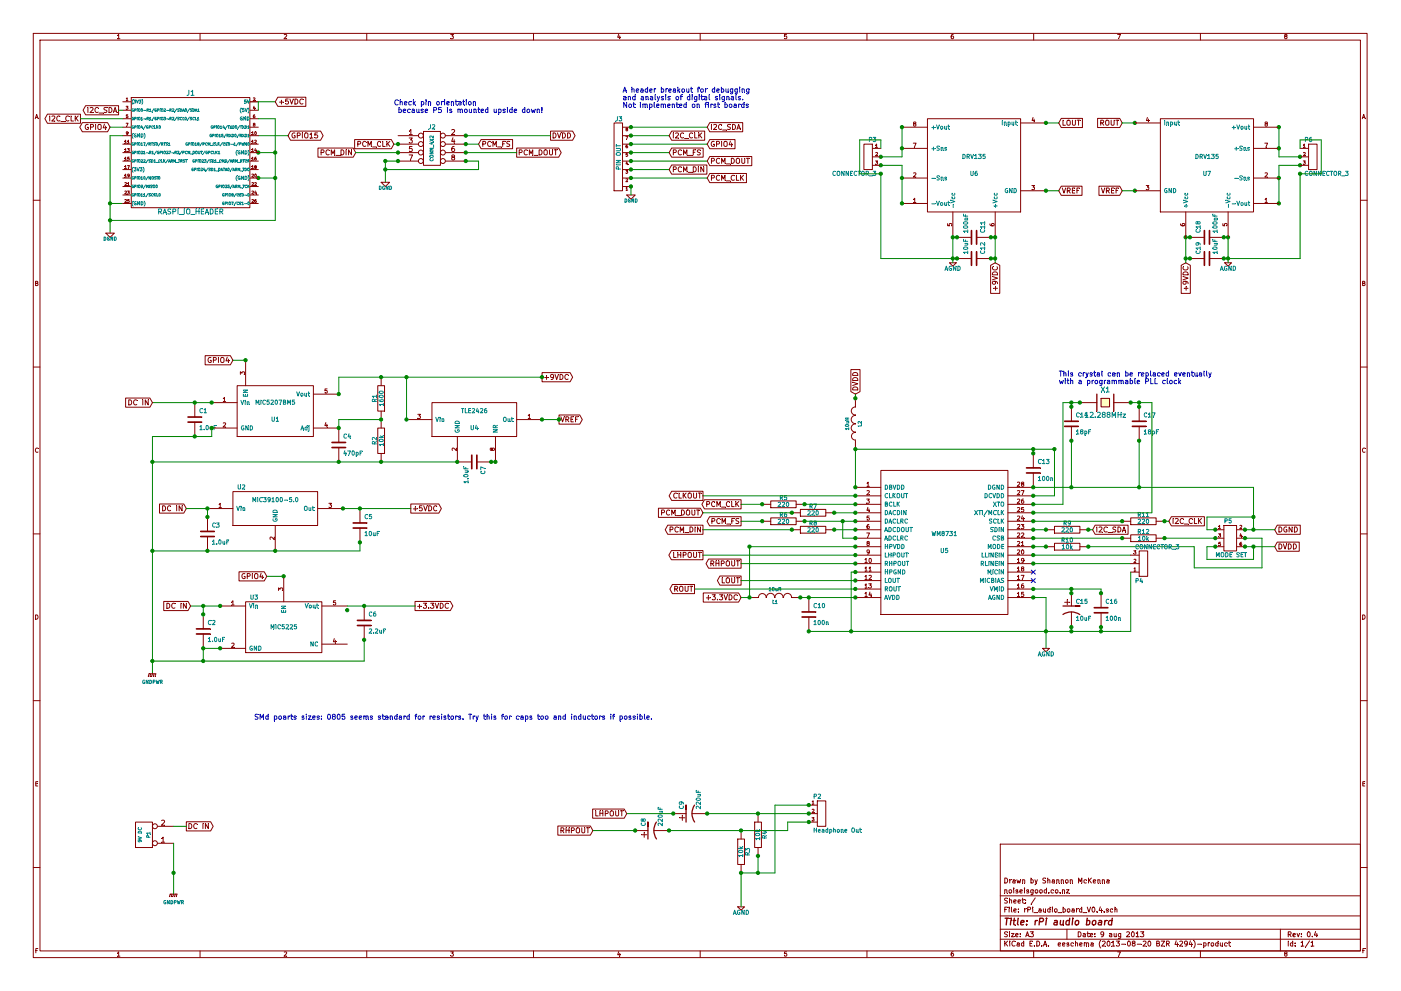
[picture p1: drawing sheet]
EESchema Schematic File Version 2
LIBS:rPi_audio_board_4-cache
EELAYER 24 0
EELAYER END
$Descr A3 16535 11693
encoding utf-8
Sheet 1 1
Title "rPi audio board "
Date "9 aug 2013"
Rev "0.4"
Comp "noiseisgood.co.nz"
Comment1 "Drawn by Shannon McKenna"
Comment2 ""
Comment3 ""
Comment4 ""
$EndDescr
$Comp
L C C17
U 1 1
P 13450 5000
F 0 "C17" H 13500 5100 50  0000 L CNN
F 1 "18pF" H 13500 4900 50  0000 L CNN
F 2 "" H 13450 5000 60  0001 C CNN
F 3 "" H 13450 5000 60  0001 C CNN
	1    13450 5000
	1    0    0    -1  
$EndComp
$Comp
L C C14
U 1 1
P 12650 5000
F 0 "C14" H 12700 5100 50  0000 L CNN
F 1 "18pF" H 12700 4900 50  0000 L CNN
F 2 "" H 12650 5000 60  0001 C CNN
F 3 "" H 12650 5000 60  0001 C CNN
	1    12650 5000
	1    0    0    -1  
$EndComp
$Comp
L CRYSTAL X1
U 1 1
P 13050 4750
F 0 "X1" H 13050 4900 60  0000 C CNN
F 1 "12.288MHz" H 13050 4600 60  0000 C CNN
F 2 "" H 13050 4750 60  0001 C CNN
F 3 "" H 13050 4750 60  0001 C CNN
	1    13050 4750
	1    0    0    -1  
$EndComp
$Comp
L R R7
U 1 1
P 9600 6050
F 0 "R7" V 9680 6050 50  0000 C CNN
F 1 "220" V 9600 6050 50  0000 C CNN
F 2 "" H 9600 6050 60  0001 C CNN
F 3 "" H 9600 6050 60  0001 C CNN
	1    9600 6050
	0    -1   -1   0   
$EndComp
$Comp
L R R5
U 1 1
P 9250 5950
F 0 "R5" V 9330 5950 50  0000 C CNN
F 1 "220" V 9250 5950 50  0000 C CNN
F 2 "" H 9250 5950 60  0001 C CNN
F 3 "" H 9250 5950 60  0001 C CNN
	1    9250 5950
	0    -1   -1   0   
$EndComp
$Comp
L R R8
U 1 1
P 9600 6250
F 0 "R8" V 9680 6250 50  0000 C CNN
F 1 "220" V 9600 6250 50  0000 C CNN
F 2 "" H 9600 6250 60  0001 C CNN
F 3 "" H 9600 6250 60  0001 C CNN
	1    9600 6250
	0    -1   -1   0   
$EndComp
$Comp
L R R6
U 1 1
P 9250 6150
F 0 "R6" V 9330 6150 50  0000 C CNN
F 1 "220" V 9250 6150 50  0000 C CNN
F 2 "" H 9250 6150 60  0001 C CNN
F 3 "" H 9250 6150 60  0001 C CNN
	1    9250 6150
	0    -1   -1   0   
$EndComp
$Comp
L R R9
U 1 1
P 12600 6250
F 0 "R9" V 12680 6250 50  0000 C CNN
F 1 "220" V 12600 6250 50  0000 C CNN
F 2 "" H 12600 6250 60  0001 C CNN
F 3 "" H 12600 6250 60  0001 C CNN
	1    12600 6250
	0    -1   -1   0   
$EndComp
$Comp
L R R11
U 1 1
P 13500 6150
F 0 "R11" V 13580 6150 50  0000 C CNN
F 1 "220" V 13500 6150 50  0000 C CNN
F 2 "" H 13500 6150 60  0001 C CNN
F 3 "" H 13500 6150 60  0001 C CNN
	1    13500 6150
	0    -1   -1   0   
$EndComp
Text GLabel 11750 3100 3    60   Input ~ 0
+9VDC
$Comp
L DRV135 U6
U 1 1
P 11500 1950
F 0 "U6" H 11500 1850 50  0000 C CNN
F 1 "DRV135" H 11500 2050 50  0000 C CNN
F 2 "MODULE" H 11500 1950 50  0001 C CNN
F 3 "DOCUMENTATION" H 11500 1950 50  0001 C CNN
	1    11500 1950
	-1   0    0    -1  
$EndComp
Text GLabel 7000 9800 0    60   Input ~ 0
RHPOUT
Text GLabel 7400 9600 0    60   Input ~ 0
LHPOUT
$Comp
L CP1 C8
U 1 1
P 7700 9800
F 0 "C8" H 7750 9900 50  0000 L CNN
F 1 "220uF" H 7750 9700 50  0000 L CNN
F 2 "" H 7700 9800 60  0001 C CNN
F 3 "" H 7700 9800 60  0001 C CNN
	1    7700 9800
	0    -1   -1   0   
$EndComp
$Comp
L CP1 C9
U 1 1
P 8150 9600
F 0 "C9" H 8200 9700 50  0000 L CNN
F 1 "220uF" H 8200 9500 50  0000 L CNN
F 2 "" H 8150 9600 60  0001 C CNN
F 3 "" H 8150 9600 60  0001 C CNN
	1    8150 9600
	0    -1   -1   0   
$EndComp
$Comp
L R R3
U 1 1
P 8750 10050
F 0 "R3" V 8830 10050 50  0000 C CNN
F 1 "10k" V 8750 10050 50  0000 C CNN
F 2 "" H 8750 10050 60  0001 C CNN
F 3 "" H 8750 10050 60  0001 C CNN
	1    8750 10050
	1    0    0    -1  
$EndComp
$Comp
L R R4
U 1 1
P 8950 9850
F 0 "R4" V 9030 9850 50  0000 C CNN
F 1 "10k" V 8950 9850 50  0000 C CNN
F 2 "" H 8950 9850 60  0001 C CNN
F 3 "" H 8950 9850 60  0001 C CNN
	1    8950 9850
	1    0    0    -1  
$EndComp
Text GLabel 12900 6250 2    60   Input ~ 0
I2C_SDA
Text GLabel 13800 6150 2    60   Input ~ 0
I2C_CLK
$Comp
L C C16
U 1 1
P 13000 7200
F 0 "C16" H 13050 7300 50  0000 L CNN
F 1 "100n" H 13050 7100 50  0000 L CNN
F 2 "" H 13000 7200 60  0001 C CNN
F 3 "" H 13000 7200 60  0001 C CNN
	1    13000 7200
	1    0    0    -1  
$EndComp
$Comp
L CP1 C15
U 1 1
P 12650 7200
F 0 "C15" H 12700 7300 50  0000 L CNN
F 1 "10uF" H 12700 7100 50  0000 L CNN
F 2 "" H 12650 7200 60  0001 C CNN
F 3 "" H 12650 7200 60  0001 C CNN
	1    12650 7200
	1    0    0    -1  
$EndComp
Text GLabel 8750 5950 0    60   Output ~ 0
PCM_CLK
Text GLabel 8750 6650 0    60   Output ~ 0
RHPOUT
Text GLabel 8300 6550 0    60   Output ~ 0
LHPOUT
Text GLabel 8300 6250 0    60   Output ~ 0
PCM_DIN
Text GLabel 8750 6150 0    60   Output ~ 0
PCM_FS
Text GLabel 8300 6050 0    60   Input ~ 0
PCM_DOUT
Text GLabel 8200 6950 0    60   Output ~ 0
ROUT
Text GLabel 8750 6850 0    60   Output ~ 0
LOUT
$Comp
L C C10
U 1 1
P 9550 7250
F 0 "C10" H 9600 7350 50  0000 L CNN
F 1 "100n" H 9600 7150 50  0000 L CNN
F 2 "" H 9550 7250 60  0001 C CNN
F 3 "" H 9550 7250 60  0001 C CNN
	1    9550 7250
	1    0    0    -1  
$EndComp
$Comp
L INDUCTOR L1
U 1 1
P 9150 7050
F 0 "L1" V 9100 7050 40  0000 C CNN
F 1 "10uH" V 9250 7050 40  0000 C CNN
F 2 "" H 9150 7050 60  0001 C CNN
F 3 "" H 9150 7050 60  0001 C CNN
	1    9150 7050
	0    -1   -1   0   
$EndComp
$Comp
L C C13
U 1 1
P 12200 5550
F 0 "C13" H 12250 5650 50  0000 L CNN
F 1 "100n" H 12250 5450 50  0000 L CNN
F 2 "" H 12200 5550 60  0001 C CNN
F 3 "" H 12200 5550 60  0001 C CNN
	1    12200 5550
	1    0    0    -1  
$EndComp
$Comp
L INDUCTOR L2
U 1 1
P 10100 5000
F 0 "L2" V 10050 5000 40  0000 C CNN
F 1 "10uH" V 10200 5000 40  0000 C CNN
F 2 "" H 10100 5000 60  0001 C CNN
F 3 "" H 10100 5000 60  0001 C CNN
	1    10100 5000
	-1   0    0    1   
$EndComp
Text GLabel 10100 4650 1    60   Input ~ 0
DVDD
$Comp
L AGND #PWR01
U 1 1
P 12350 7650
F 0 "#PWR01" H 12350 7650 40  0001 C CNN
F 1 "AGND" H 12350 7580 50  0000 C CNN
F 2 "" H 12350 7650 60  0001 C CNN
F 3 "" H 12350 7650 60  0001 C CNN
	1    12350 7650
	1    0    0    -1  
$EndComp
$Comp
L WM8731 U5
U 1 1
P 11150 6400
F 0 "U5" H 11150 6300 50  0000 C CNN
F 1 "WM8731" H 11150 6500 50  0000 C CNN
F 2 "MODULE" H 11150 6400 50  0001 C CNN
F 3 "DOCUMENTATION" H 11150 6400 50  0001 C CNN
	1    11150 6400
	1    0    0    -1  
$EndComp
Text GLabel 6100 1800 2    60   Output ~ 0
PCM_DOUT
Text GLabel 5650 1700 2    60   Input ~ 0
PCM_FS
Text GLabel 4200 1800 0    60   Input ~ 0
PCM_DIN
Text GLabel 4650 1700 0    60   Input ~ 0
PCM_CLK
Text GLabel 950  1400 0    60   Output ~ 0
I2C_CLK
Text GLabel 1400 1300 0    60   Output ~ 0
I2C_SDA
Text GLabel 4900 7150 2    60   Output ~ 0
+3.3VDC
Text GLabel 3250 1200 2    60   Input ~ 0
+5VDC
Text GLabel 4850 6000 2    60   Output ~ 0
+5VDC
Text GLabel 6400 4450 2    60   Output ~ 0
+9VDC
$Comp
L GNDPWR #PWR02
U 1 1
P 2050 10550
F 0 "#PWR02" H 2050 10600 40  0001 C CNN
F 1 "GNDPWR" H 2050 10450 40  0000 C CNN
F 2 "" H 2050 10550 60  0001 C CNN
F 3 "" H 2050 10550 60  0001 C CNN
	1    2050 10550
	1    0    0    -1  
$EndComp
$Comp
L CONN_2 P1
U 1 1
P 1700 9850
F 0 "P1" V 1650 9850 40  0000 C CNN
F 1 "9V DC" V 1750 9850 40  0000 C CNN
F 2 "" H 1700 9850 60  0001 C CNN
F 3 "" H 1700 9850 60  0001 C CNN
	1    1700 9850
	-1   0    0    1   
$EndComp
Text GLabel 3400 1600 2    60   BiDi ~ 0
GPIO15
$Comp
L CONN_4X2 J2
U 1 1
P 5100 1750
F 0 "J2" H 5100 2000 50  0000 C CNN
F 1 "CONN_4X2" V 5100 1750 40  0000 C CNN
F 2 "" H 5100 1750 60  0001 C CNN
F 3 "" H 5100 1750 60  0001 C CNN
	1    5100 1750
	1    0    0    -1  
$EndComp
$Comp
L C C6
U 1 1
P 4300 7350
F 0 "C6" H 4350 7450 50  0000 L CNN
F 1 "2.2uF" H 4350 7250 50  0000 L CNN
F 2 "" H 4300 7350 60  0000 C CNN
F 3 "" H 4300 7350 60  0000 C CNN
	1    4300 7350
	1    0    0    -1  
$EndComp
$Comp
L C C2
U 1 1
P 2400 7450
F 0 "C2" H 2450 7550 50  0000 L CNN
F 1 "1.0uF" H 2450 7350 50  0000 L CNN
F 2 "" H 2400 7450 60  0000 C CNN
F 3 "" H 2400 7450 60  0000 C CNN
	1    2400 7450
	1    0    0    -1  
$EndComp
Text GLabel 3150 6800 0    60   Input ~ 0
GPIO4
Text GLabel 1300 1500 0    60   BiDi ~ 0
GPIO4
$Comp
L C C5
U 1 1
P 4250 6200
F 0 "C5" H 4300 6300 50  0000 L CNN
F 1 "10uF" H 4300 6100 50  0000 L CNN
F 2 "" H 4250 6200 60  0000 C CNN
F 3 "" H 4250 6200 60  0000 C CNN
	1    4250 6200
	1    0    0    -1  
$EndComp
$Comp
L C C3
U 1 1
P 2450 6300
F 0 "C3" H 2500 6400 50  0000 L CNN
F 1 "1.0uF" H 2500 6200 50  0000 L CNN
F 2 "" H 2450 6300 60  0000 C CNN
F 3 "" H 2450 6300 60  0000 C CNN
	1    2450 6300
	1    0    0    -1  
$EndComp
Text GLabel 2750 4250 0    60   Input ~ 0
GPIO4
$Comp
L C C1
U 1 1
P 2300 4950
F 0 "C1" H 2350 5050 50  0000 L CNN
F 1 "1.0uF" H 2350 4850 50  0000 L CNN
F 2 "" H 2300 4950 60  0000 C CNN
F 3 "" H 2300 4950 60  0000 C CNN
	1    2300 4950
	1    0    0    -1  
$EndComp
$Comp
L MIC5207BM5 U1
U 1 1
P 3250 4850
F 0 "U1" H 3250 4750 50  0000 C CNN
F 1 "MIC5207BM5" H 3250 4950 50  0000 C CNN
F 2 "MODULE" H 3250 4850 50  0001 C CNN
F 3 "DOCUMENTATION" H 3250 4850 50  0001 C CNN
	1    3250 4850
	1    0    0    -1  
$EndComp
$Comp
L C C4
U 1 1
P 4000 5250
F 0 "C4" H 4050 5350 50  0000 L CNN
F 1 "470pF" H 4050 5150 50  0000 L CNN
F 2 "" H 4000 5250 60  0000 C CNN
F 3 "" H 4000 5250 60  0000 C CNN
	1    4000 5250
	1    0    0    -1  
$EndComp
$Comp
L R R2
U 1 1
P 4500 5200
F 0 "R2" V 4580 5200 50  0000 C CNN
F 1 "10k" V 4500 5200 50  0000 C CNN
F 2 "" H 4500 5200 60  0000 C CNN
F 3 "" H 4500 5200 60  0000 C CNN
	1    4500 5200
	-1   0    0    1   
$EndComp
$Comp
L R R1
U 1 1
P 4500 4700
F 0 "R1" V 4580 4700 50  0000 C CNN
F 1 "1600" V 4500 4700 50  0000 C CNN
F 2 "" H 4500 4700 60  0000 C CNN
F 3 "" H 4500 4700 60  0000 C CNN
	1    4500 4700
	-1   0    0    1   
$EndComp
$Comp
L R R10
U 1 1
P 12600 6450
F 0 "R10" V 12680 6450 50  0000 C CNN
F 1 "10k" V 12600 6450 50  0000 C CNN
F 2 "" H 12600 6450 60  0000 C CNN
F 3 "" H 12600 6450 60  0000 C CNN
	1    12600 6450
	0    -1   -1   0   
$EndComp
$Comp
L AGND #PWR03
U 1 1
P 8750 10700
F 0 "#PWR03" H 8750 10700 40  0001 C CNN
F 1 "AGND" H 8750 10630 50  0000 C CNN
F 2 "" H 8750 10700 60  0000 C CNN
F 3 "" H 8750 10700 60  0000 C CNN
	1    8750 10700
	1    0    0    -1  
$EndComp
$Comp
L CONNECTOR_3 P2
U 1 1
P 9600 9600
F 0 "P2" H 9600 9800 50  0000 L CNN
F 1 "Headphone Out" H 9600 9400 50  0000 L CNN
F 2 "" H 9600 9600 60  0000 C CNN
F 3 "" H 9600 9600 60  0000 C CNN
	1    9600 9600
	1    0    0    -1  
$EndComp
Text GLabel 12500 2250 2    60   Input ~ 0
VREF
$Comp
L AGND #PWR04
U 1 1
P 11250 3100
F 0 "#PWR04" H 11250 3100 40  0001 C CNN
F 1 "AGND" H 11250 3030 50  0000 C CNN
F 2 "" H 11250 3100 60  0000 C CNN
F 3 "" H 11250 3100 60  0000 C CNN
	1    11250 3100
	-1   0    0    -1  
$EndComp
Text GLabel 12500 1450 2    60   Input ~ 0
LOUT
$Comp
L C C11
U 1 1
P 11500 2800
F 0 "C11" H 11550 2900 50  0000 L CNN
F 1 "100nF" H 11550 2700 50  0000 L CNN
F 2 "" H 11500 2800 60  0000 C CNN
F 3 "" H 11500 2800 60  0000 C CNN
	1    11500 2800
	0    1    -1   0   
$EndComp
$Comp
L C C12
U 1 1
P 11500 3050
F 0 "C12" H 11550 3150 50  0000 L CNN
F 1 "10uF" H 11550 2950 50  0000 L CNN
F 2 "" H 11500 3050 60  0000 C CNN
F 3 "" H 11500 3050 60  0000 C CNN
	1    11500 3050
	0    1    -1   0   
$EndComp
Text GLabel 14000 3100 3    60   Input ~ 0
+9VDC
Text GLabel 13250 2250 0    60   Input ~ 0
VREF
$Comp
L AGND #PWR05
U 1 1
P 14500 3100
F 0 "#PWR05" H 14500 3100 40  0001 C CNN
F 1 "AGND" H 14500 3030 50  0000 C CNN
F 2 "" H 14500 3100 60  0000 C CNN
F 3 "" H 14500 3100 60  0000 C CNN
	1    14500 3100
	1    0    0    -1  
$EndComp
Text GLabel 13250 1450 0    60   Input ~ 0
ROUT
$Comp
L C C18
U 1 1
P 14250 2800
F 0 "C18" H 14300 2900 50  0000 L CNN
F 1 "100nF" H 14300 2700 50  0000 L CNN
F 2 "" H 14250 2800 60  0000 C CNN
F 3 "" H 14250 2800 60  0000 C CNN
	1    14250 2800
	0    -1   -1   0   
$EndComp
$Comp
L C C19
U 1 1
P 14250 3050
F 0 "C19" H 14300 3150 50  0000 L CNN
F 1 "10uF" H 14300 2950 50  0000 L CNN
F 2 "" H 14250 3050 60  0000 C CNN
F 3 "" H 14250 3050 60  0000 C CNN
	1    14250 3050
	0    -1   -1   0   
$EndComp
Text GLabel 8750 7050 0    60   Input ~ 0
+3.3VDC
Text GLabel 6500 1600 2    60   Output ~ 0
DVDD
Text Notes 4750 1350 0    60   ~ 0
Check pin orientation\n because P5 is mounted upside down!
$Comp
L TLE2426 U4
U 1 1
P 5600 4950
F 0 "U4" H 5600 4850 50  0000 C CNN
F 1 "TLE2426" H 5600 5050 50  0000 C CNN
F 2 "MODULE" H 5600 4950 50  0001 C CNN
F 3 "DOCUMENTATION" H 5600 4950 50  0001 C CNN
	1    5600 4950
	1    0    0    -1  
$EndComp
Text GLabel 6600 4950 2    60   Output ~ 0
VREF
$Comp
L C C7
U 1 1
P 5600 5450
F 0 "C7" H 5650 5550 50  0000 L CNN
F 1 "1.0uF" H 5650 5350 50  0000 L CNN
F 2 "" H 5600 5450 60  0000 C CNN
F 3 "" H 5600 5450 60  0000 C CNN
	1    5600 5450
	0    1    1    0   
$EndComp
Text GLabel 8350 1500 2    60   Input ~ 0
I2C_SDA
Text GLabel 7900 1600 2    60   Input ~ 0
I2C_CLK
Text GLabel 8350 2100 2    60   Input ~ 0
PCM_CLK
Text GLabel 7900 1800 2    60   Input ~ 0
PCM_FS
Text GLabel 8350 1900 2    60   Input ~ 0
PCM_DOUT
Text GLabel 7900 2000 2    60   Input ~ 0
PCM_DIN
$Comp
L HEADER_8 J3
U 1 1
P 7350 1850
F 0 "J3" H 7350 1400 50  0000 L CNN
F 1 "PIN OUT" V 7400 1700 50  0000 L CNN
F 2 "" H 7350 1850 60  0000 C CNN
F 3 "" H 7350 1850 60  0000 C CNN
	1    7350 1850
	-1   0    0    1   
$EndComp
Text GLabel 8300 5850 0    60   Output ~ 0
CLKOUT
$Comp
L R R12
U 1 1
P 13500 6350
F 0 "R12" V 13580 6350 50  0000 C CNN
F 1 "10k" V 13500 6350 50  0000 C CNN
F 2 "" H 13500 6350 60  0000 C CNN
F 3 "" H 13500 6350 60  0000 C CNN
	1    13500 6350
	0    -1   -1   0   
$EndComp
$Comp
L HEADER_6D P5
U 1 1
P 14400 6700
F 0 "P5" H 14450 7250 50  0000 L CNN
F 1 "MODE SET" H 14350 6850 50  0000 L CNN
F 2 "" H 14400 6700 60  0000 C CNN
F 3 "" H 14400 6700 60  0000 C CNN
	1    14400 6700
	1    0    0    -1  
$EndComp
Text GLabel 15050 6450 2    60   Input ~ 0
DVDD
Text GLabel 15050 6250 2    60   Input ~ 0
DGND
Text GLabel 8350 1700 2    60   Input ~ 0
GPIO4
$Comp
L MIC39100-5.0 U2
U 1 1
P 3250 6000
F 0 "U2" H 2850 6250 50  0000 C CNN
F 1 "MIC39100-5.0" H 3250 6100 50  0000 C CNN
F 2 "MODULE" H 3250 6000 50  0001 C CNN
F 3 "DOCUMENTATION" H 3250 6000 50  0001 C CNN
	1    3250 6000
	1    0    0    -1  
$EndComp
$Comp
L MIC5225 U3
U 1 1
P 3350 7400
F 0 "U3" H 3000 7750 50  0000 C CNN
F 1 "MIC5225" H 3350 7400 50  0000 C CNN
F 2 "MODULE" H 3350 7400 50  0001 C CNN
F 3 "DOCUMENTATION" H 3350 7400 50  0001 C CNN
	1    3350 7400
	1    0    0    -1  
$EndComp
Wire Wire Line
	13350 4750 13600 4750
Connection ~ 12650 5750
Wire Wire Line
	12650 5750 12650 5200
Wire Wire Line
	12550 4750 12750 4750
Connection ~ 12650 4750
Wire Wire Line
	12650 4800 12650 4750
Wire Wire Line
	12200 5950 12550 5950
Wire Wire Line
	12550 5950 12550 4750
Wire Wire Line
	8300 6050 9350 6050
Connection ~ 10100 5950
Connection ~ 9350 6250
Connection ~ 9500 6150
Connection ~ 12650 7400
Connection ~ 13000 7400
Connection ~ 13000 7000
Connection ~ 12200 6950
Connection ~ 12200 6450
Connection ~ 12200 6350
Connection ~ 12200 6250
Connection ~ 12200 6150
Connection ~ 12200 6050
Connection ~ 12200 5750
Connection ~ 12200 5850
Connection ~ 12350 6250
Connection ~ 12850 6250
Wire Wire Line
	12850 6250 12900 6250
Wire Wire Line
	12200 6150 13250 6150
Wire Wire Line
	7400 9600 7950 9600
Connection ~ 8950 9600
Wire Wire Line
	8350 9600 9550 9600
Connection ~ 12450 5300
Wire Wire Line
	10100 5300 12450 5300
Wire Wire Line
	13000 7450 13000 7400
Wire Wire Line
	9550 7450 13350 7450
Wire Wire Line
	13000 6950 13000 7000
Wire Wire Line
	12200 6950 13000 6950
Connection ~ 9950 6150
Wire Wire Line
	9950 6150 9950 6350
Wire Wire Line
	9950 6350 10100 6350
Wire Wire Line
	10100 6650 8750 6650
Wire Wire Line
	9500 6150 10100 6150
Connection ~ 10050 7450
Wire Wire Line
	10050 7450 10050 6750
Wire Wire Line
	10050 6750 10100 6750
Wire Wire Line
	8200 6950 10100 6950
Wire Wire Line
	12200 7050 12350 7050
Wire Wire Line
	5650 1700 5500 1700
Wire Wire Line
	2900 1200 3250 1200
Wire Wire Line
	3250 1800 3050 1800
Wire Wire Line
	3400 1600 3050 1600
Connection ~ 1300 2400
Wire Wire Line
	1300 1600 1450 1600
Connection ~ 4550 2000
Wire Wire Line
	4550 1900 4700 1900
Wire Wire Line
	5650 2000 5650 1900
Wire Wire Line
	5650 1900 5500 1900
Wire Wire Line
	1450 2400 1300 2400
Connection ~ 4550 1900
Wire Wire Line
	3250 2100 3050 2100
Wire Wire Line
	1300 2600 3250 2600
Connection ~ 1300 2600
Connection ~ 3250 2100
Wire Wire Line
	3250 2600 3250 1400
Connection ~ 3250 1800
Wire Wire Line
	4550 2000 5650 2000
Wire Wire Line
	4700 1800 4200 1800
Wire Wire Line
	6100 1800 5500 1800
Wire Wire Line
	9450 7050 10100 7050
Connection ~ 9550 7050
Wire Wire Line
	12350 7050 12350 7650
Connection ~ 12350 7450
Wire Wire Line
	8750 6850 10100 6850
Wire Wire Line
	10100 6550 8300 6550
Wire Wire Line
	10100 6450 8850 6450
Connection ~ 8850 6450
Wire Wire Line
	12650 7000 12650 6950
Connection ~ 12650 6950
Wire Wire Line
	12650 7450 12650 7400
Connection ~ 12650 7450
Wire Wire Line
	7500 9800 7000 9800
Wire Wire Line
	12350 2250 12500 2250
Wire Wire Line
	12350 6250 12200 6250
Wire Wire Line
	8300 6250 9350 6250
Wire Wire Line
	8750 6150 9000 6150
Connection ~ 10100 6050
Connection ~ 10100 6150
Connection ~ 10100 6250
Connection ~ 10100 6350
Wire Wire Line
	13600 4750 13600 6050
Wire Wire Line
	13600 6050 12200 6050
Wire Wire Line
	12200 5300 12200 5350
Connection ~ 12200 5300
Wire Wire Line
	12200 5850 12450 5850
Wire Wire Line
	12450 5850 12450 5300
Wire Wire Line
	13450 4750 13450 4800
Connection ~ 13450 4750
Connection ~ 13450 5750
Wire Wire Line
	12200 5750 14800 5750
Wire Wire Line
	4100 7150 4900 7150
Connection ~ 4300 7150
Wire Wire Line
	1800 7800 4300 7800
Wire Wire Line
	1800 6500 4250 6500
Connection ~ 1800 6500
Wire Wire Line
	4050 6000 4850 6000
Connection ~ 4250 6000
Wire Wire Line
	4250 6500 4250 6400
Wire Wire Line
	2450 6100 2450 6000
Wire Wire Line
	1800 4750 2500 4750
Connection ~ 2300 5150
Wire Wire Line
	2500 5150 2500 5050
Wire Wire Line
	2900 4250 2750 4250
Wire Wire Line
	4000 4450 6400 4450
Wire Wire Line
	4000 4450 4000 4650
Wire Wire Line
	4000 5050 4000 4950
Wire Wire Line
	4000 4950 4500 4950
Connection ~ 4000 5450
Connection ~ 4500 4450
Wire Wire Line
	1800 5450 5400 5450
Connection ~ 1800 5450
Wire Wire Line
	12200 6450 12350 6450
Wire Wire Line
	12850 6450 14100 6450
Wire Wire Line
	10100 5750 10100 5300
Connection ~ 10100 5300
Connection ~ 8750 9800
Wire Wire Line
	8950 10100 8950 10300
Wire Wire Line
	8750 10300 9150 10300
Wire Wire Line
	8750 10300 8750 10700
Wire Wire Line
	9150 10300 9150 9500
Connection ~ 8950 10300
Wire Wire Line
	12350 1450 12500 1450
Wire Wire Line
	10650 1500 10650 1850
Wire Wire Line
	10650 1950 10650 2400
Wire Wire Line
	11750 2800 11750 3100
Wire Wire Line
	11250 2800 11250 3100
Wire Wire Line
	11250 2800 11300 2800
Wire Wire Line
	11700 2800 11750 2800
Wire Wire Line
	10400 3050 11300 3050
Connection ~ 11250 3050
Wire Wire Line
	11750 3050 11700 3050
Connection ~ 11750 3050
Wire Wire Line
	13400 2250 13250 2250
Wire Wire Line
	13400 1450 13250 1450
Wire Wire Line
	15100 1950 15100 2400
Wire Wire Line
	14000 2800 14000 3100
Wire Wire Line
	14500 2800 14500 3100
Wire Wire Line
	14500 2800 14450 2800
Wire Wire Line
	14050 2800 14000 2800
Wire Wire Line
	14450 3050 15350 3050
Connection ~ 14500 3050
Wire Wire Line
	14000 3050 14050 3050
Connection ~ 14000 3050
Wire Wire Line
	8850 6450 8850 7050
Wire Wire Line
	5500 1600 6500 1600
Wire Wire Line
	10100 4650 10100 4700
Wire Wire Line
	4800 4950 4800 4450
Connection ~ 4800 4450
Connection ~ 4500 5450
Wire Wire Line
	5850 5450 5800 5450
Wire Wire Line
	8350 1500 7450 1500
Wire Wire Line
	7450 1600 7900 1600
Wire Wire Line
	7900 2000 7450 2000
Wire Wire Line
	7450 2100 8350 2100
Wire Wire Line
	10100 5850 8300 5850
Wire Wire Line
	12200 6350 13250 6350
Wire Wire Line
	14350 6450 14250 6450
Wire Wire Line
	14250 6450 14250 6600
Wire Wire Line
	14250 6600 14800 6600
Wire Wire Line
	14800 6600 14800 6450
Wire Wire Line
	14700 6450 15050 6450
Connection ~ 14800 6450
Wire Wire Line
	14700 6250 15050 6250
Wire Wire Line
	14350 6250 14250 6250
Wire Wire Line
	14250 6250 14250 6100
Wire Wire Line
	14250 6100 14800 6100
Wire Wire Line
	14800 5750 14800 6250
Connection ~ 14800 6250
Wire Wire Line
	14100 6450 14100 6700
Wire Wire Line
	14100 6700 14900 6700
Wire Wire Line
	14900 6700 14900 6350
Wire Wire Line
	14900 6350 14700 6350
Wire Wire Line
	13450 5750 13450 5200
Connection ~ 14800 6100
Wire Wire Line
	13750 6350 14350 6350
Wire Wire Line
	13800 6150 13750 6150
Wire Wire Line
	8350 1700 7450 1700
Wire Wire Line
	6400 4950 6600 4950
Connection ~ 2600 7150
Connection ~ 4100 7200
Connection ~ 4250 6400
Connection ~ 2450 6100
Connection ~ 2450 6500
Connection ~ 3250 6500
Connection ~ 2450 6000
Connection ~ 4000 5050
Connection ~ 4500 4950
Connection ~ 4800 4950
Connection ~ 2300 4750
Connection ~ 2500 4750
Connection ~ 2900 4250
Connection ~ 5500 1900
Connection ~ 5500 1800
Connection ~ 5500 1700
Connection ~ 5500 1600
Connection ~ 4700 1700
Connection ~ 4700 1800
Connection ~ 4700 1900
Connection ~ 3050 1800
Connection ~ 3050 2100
Connection ~ 7450 1500
Connection ~ 7450 1600
Connection ~ 7450 1700
Connection ~ 7450 1800
Connection ~ 7450 1900
Connection ~ 7450 2000
Connection ~ 7450 2100
Connection ~ 7450 2200
Connection ~ 4000 4650
Connection ~ 5850 5450
Connection ~ 5800 5450
Connection ~ 5400 5450
Connection ~ 6400 4950
Connection ~ 6400 4450
Connection ~ 6600 4950
Connection ~ 10100 4700
Connection ~ 10100 5750
Connection ~ 10100 5850
Connection ~ 10100 6450
Connection ~ 10100 6550
Connection ~ 10100 6650
Connection ~ 10100 6750
Connection ~ 10100 6850
Connection ~ 10100 6950
Connection ~ 10100 7050
Connection ~ 9450 7050
Wire Wire Line
	10100 5950 9500 5950
Wire Wire Line
	8750 5950 9000 5950
Wire Wire Line
	9850 6250 10100 6250
Connection ~ 9850 6250
Connection ~ 9850 6050
Wire Wire Line
	10100 6050 9850 6050
Connection ~ 9350 6050
Connection ~ 9500 5950
Connection ~ 9000 5950
Connection ~ 9000 6150
Wire Wire Line
	8850 7050 8750 7050
Wire Wire Line
	12200 6550 13350 6550
Wire Wire Line
	12200 6650 13350 6650
Connection ~ 12200 6550
Connection ~ 12200 6650
Connection ~ 12850 6450
Connection ~ 12350 6450
Connection ~ 13250 6350
Connection ~ 13250 6150
Connection ~ 12650 7000
Connection ~ 12200 7050
Connection ~ 14700 6250
Connection ~ 14700 6350
Connection ~ 14700 6450
Connection ~ 14350 6450
Connection ~ 14350 6350
Connection ~ 14350 6250
Connection ~ 13750 6350
Connection ~ 13750 6150
Connection ~ 13450 5200
Connection ~ 13450 4800
Connection ~ 13350 4750
Connection ~ 12750 4750
Connection ~ 12650 4800
Connection ~ 12650 5200
Connection ~ 12200 5350
Connection ~ 12200 5950
Connection ~ 8850 7050
Connection ~ 9550 7450
Connection ~ 7500 9800
Connection ~ 7950 9600
Connection ~ 7900 9800
Connection ~ 8350 9600
Connection ~ 9550 9500
Connection ~ 9550 9600
Connection ~ 9550 9700
Connection ~ 8750 10300
Connection ~ 8950 10100
Connection ~ 14450 3050
Connection ~ 14450 2800
Connection ~ 14500 2800
Connection ~ 14050 2800
Connection ~ 14000 2800
Connection ~ 14050 3050
Connection ~ 13400 2250
Connection ~ 15100 2400
Connection ~ 15100 2100
Connection ~ 15100 1750
Connection ~ 15350 1850
Connection ~ 15350 1950
Connection ~ 13400 1450
Connection ~ 15100 1500
Connection ~ 12350 1450
Connection ~ 12350 2250
Connection ~ 11700 2800
Connection ~ 11750 2800
Connection ~ 11300 2800
Connection ~ 11250 2800
Connection ~ 10650 2400
Connection ~ 10650 2100
Connection ~ 10650 1750
Connection ~ 10650 1500
Connection ~ 10400 1850
Connection ~ 10400 1950
Connection ~ 11300 3050
Connection ~ 11700 3050
Connection ~ 2500 5050
Wire Wire Line
	4650 1700 4700 1700
Connection ~ 2400 7650
Connection ~ 2400 7150
Connection ~ 3350 6800
Connection ~ 2600 7650
Connection ~ 4050 6000
Wire Wire Line
	1400 1300 1450 1300
Wire Wire Line
	1450 1400 950  1400
Wire Wire Line
	1300 1500 1450 1500
Text Notes 7450 1300 0    60   ~ 0
A header breakout for debugging \nand analysis of digital signals
Text Notes 12500 4450 0    60   ~ 0
This crystal can be replaced eventually\nwith a programmable PLL clock
Wire Wire Line
	4550 1900 4550 2150
$Comp
L DGND #PWR06
U 1 1
P 4550 2150
F 0 "#PWR06" H 4550 2150 40  0001 C CNN
F 1 "DGND" H 4550 2080 40  0000 C CNN
F 2 "" H 4550 2150 60  0000 C CNN
F 3 "" H 4550 2150 60  0000 C CNN
	1    4550 2150
	1    0    0    -1  
$EndComp
Wire Wire Line
	1300 1600 1300 2750
$Comp
L DGND #PWR07
U 1 1
P 1300 2750
F 0 "#PWR07" H 1300 2750 40  0001 C CNN
F 1 "DGND" H 1300 2680 40  0000 C CNN
F 2 "" H 1300 2750 60  0000 C CNN
F 3 "" H 1300 2750 60  0000 C CNN
	1    1300 2750
	1    0    0    -1  
$EndComp
Wire Wire Line
	1800 5150 1800 7950
Connection ~ 1800 7800
Wire Wire Line
	2050 9950 2050 10550
Text GLabel 2200 9750 2    60   Output ~ 0
DC IN
Wire Wire Line
	2050 9750 2200 9750
Text GLabel 1800 4750 0    60   Input ~ 0
DC IN
Wire Wire Line
	1800 5150 2500 5150
Text GLabel 2200 6000 0    60   Input ~ 0
DC IN
Wire Wire Line
	2450 6000 2200 6000
Text GLabel 2250 7150 0    60   Input ~ 0
DC IN
Wire Wire Line
	2250 7150 2600 7150
Wire Wire Line
	2400 7800 2400 7650
Wire Wire Line
	2400 7650 2600 7650
Wire Wire Line
	3150 6800 3350 6800
$Comp
L RASPI_IO_HEADER J1
U 1 1
P 2250 1800
F 0 "J1" H 2250 2500 60  0000 C CNN
F 1 "RASPI_IO_HEADER" H 2250 1100 60  0000 C CNN
F 2 "" H 2250 1800 60  0000 C CNN
F 3 "" H 2250 1800 60  0000 C CNN
	1    2250 1800
	1    0    0    -1  
$EndComp
Wire Wire Line
	3050 1200 3050 1300
Wire Wire Line
	3250 1400 3050 1400
Connection ~ 2050 10300
Text Notes 3500 9250 0    60   ~ 0
SMd poarts sizes: 0805 seems standard for resistors. Try this for caps too and inductors if possible.\n
$Comp
L DRV135 U7
U 1 1
P 14250 1950
F 0 "U7" H 14250 1850 50  0000 C CNN
F 1 "DRV135" H 14250 2050 50  0000 C CNN
F 2 "MODULE" H 14250 1950 50  0001 C CNN
F 3 "DOCUMENTATION" H 14250 1950 50  0001 C CNN
	1    14250 1950
	1    0    0    -1  
$EndComp
Wire Wire Line
	2400 7150 2400 7250
Connection ~ 2400 7250
Connection ~ 4300 7550
Wire Wire Line
	4300 7800 4300 7550
Connection ~ 2400 7800
$Comp
L GNDPWR #PWR08
U 1 1
P 1800 7950
F 0 "#PWR08" H 1800 8000 40  0001 C CNN
F 1 "GNDPWR" H 1800 7850 40  0000 C CNN
F 2 "" H 1800 7950 60  0001 C CNN
F 3 "" H 1800 7950 60  0001 C CNN
	1    1800 7950
	1    0    0    -1  
$EndComp
Wire Wire Line
	9150 9500 9550 9500
Wire Wire Line
	7900 9800 9300 9800
Wire Wire Line
	9300 9800 9300 9700
Wire Wire Line
	9300 9700 9550 9700
$Comp
L CONNECTOR_3 P6
U 1 1
P 15400 1850
F 0 "P6" H 15400 2050 50  0000 L CNN
F 1 "CONNECTOR_3" H 15400 1650 50  0000 L CNN
F 2 "" H 15400 1850 60  0000 C CNN
F 3 "" H 15400 1850 60  0000 C CNN
	1    15400 1850
	1    0    0    -1  
$EndComp
Wire Wire Line
	15100 1950 15350 1950
Wire Wire Line
	15100 1850 15350 1850
Wire Wire Line
	15100 1500 15100 1850
Wire Wire Line
	15350 3050 15350 2050
$Comp
L CONNECTOR_3 P3
U 1 1
P 10350 1850
F 0 "P3" H 10350 2050 50  0000 L CNN
F 1 "CONNECTOR_3" H 10350 1650 50  0000 L CNN
F 2 "" H 10350 1850 60  0000 C CNN
F 3 "" H 10350 1850 60  0000 C CNN
	1    10350 1850
	-1   0    0    -1  
$EndComp
Wire Wire Line
	10400 1950 10650 1950
Wire Wire Line
	10400 3050 10400 2050
Connection ~ 10400 2050
Connection ~ 15350 2050
$Comp
L CONNECTOR_3 P4
U 1 1
P 13400 6650
F 0 "P4" H 13400 6850 50  0000 L CNN
F 1 "CONNECTOR_3" H 13400 6450 50  0000 L CNN
F 2 "" H 13400 6650 60  0000 C CNN
F 3 "" H 13400 6650 60  0000 C CNN
	1    13400 6650
	1    0    0    1   
$EndComp
Wire Wire Line
	13350 7450 13350 6750
Connection ~ 13000 7450
Wire Wire Line
	7900 1800 7450 1800
Wire Wire Line
	8350 1900 7450 1900
$Comp
L DGND #PWR09
U 1 1
P 7450 2300
F 0 "#PWR09" H 7450 2300 40  0001 C CNN
F 1 "DGND" H 7450 2230 40  0000 C CNN
F 2 "" H 7450 2300 60  0000 C CNN
F 3 "" H 7450 2300 60  0000 C CNN
	1    7450 2300
	1    0    0    -1  
$EndComp
Wire Wire Line
	7450 2200 7450 2300
NoConn ~ 12200 6750
NoConn ~ 12200 6850
Wire Wire Line
	15350 1750 15350 1650
Wire Wire Line
	15350 1650 15600 1650
Wire Wire Line
	15600 1650 15600 2050
Wire Wire Line
	15600 2050 15350 2050
Wire Wire Line
	10650 1850 10400 1850
Wire Wire Line
	10400 1750 10400 1650
Wire Wire Line
	10400 1650 10150 1650
Wire Wire Line
	10150 1650 10150 2050
Wire Wire Line
	10150 2050 10400 2050
$EndSCHEMATC
